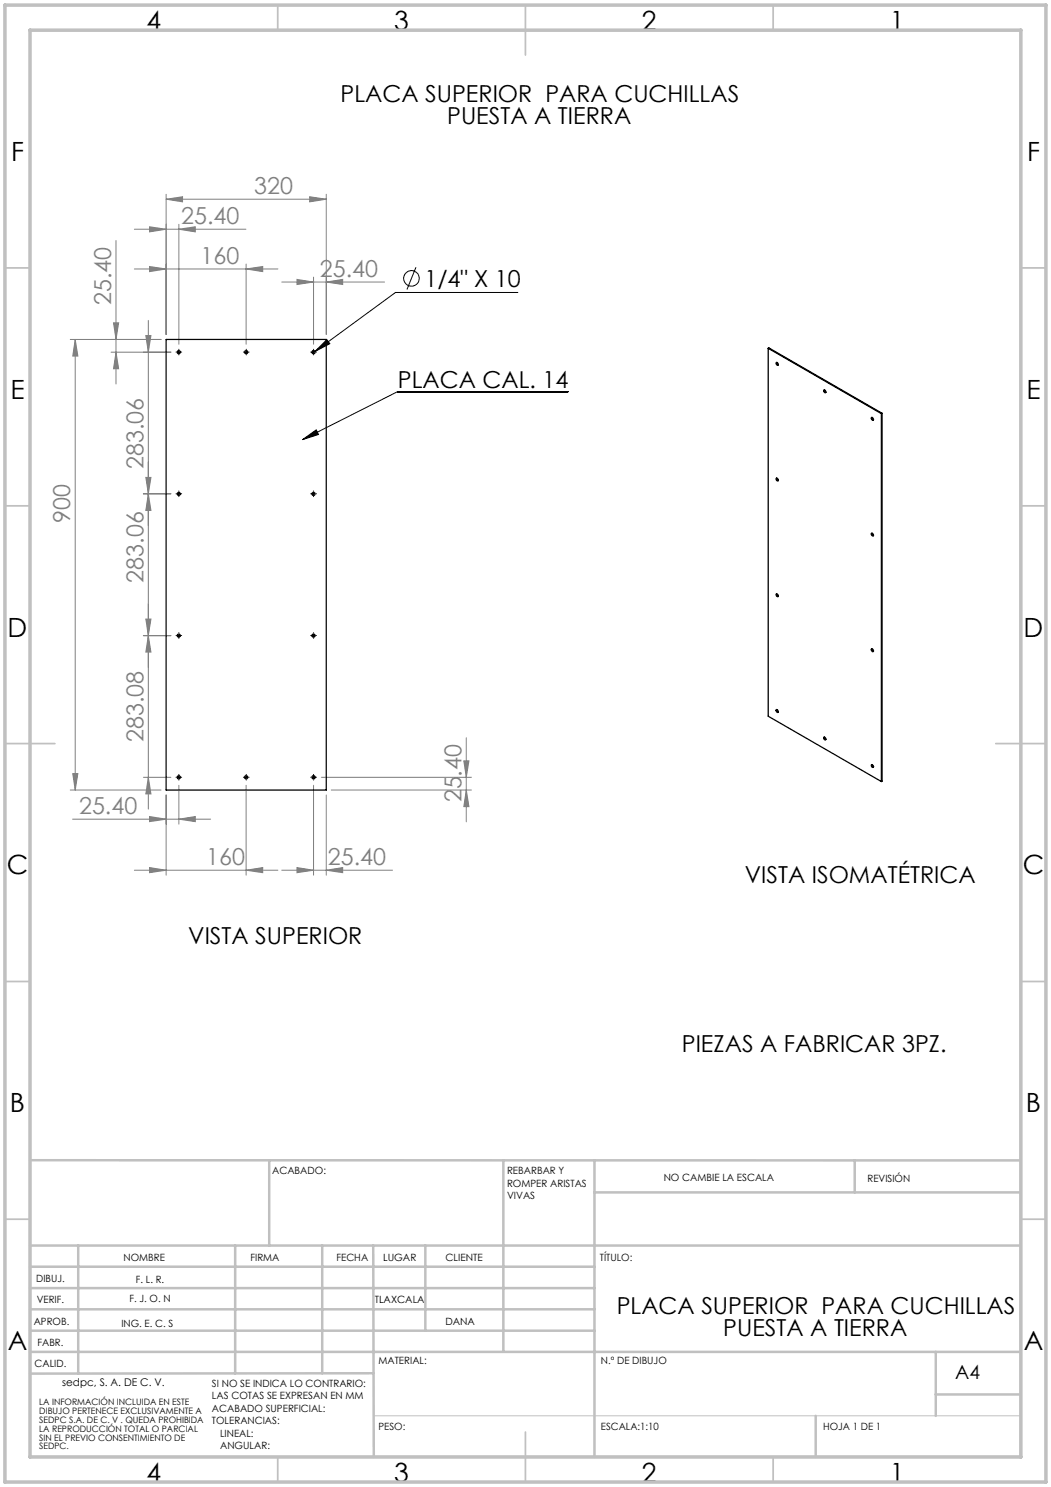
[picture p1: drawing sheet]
<svg xmlns="http://www.w3.org/2000/svg" width="210mm" height="297mm" viewBox="0 0 210 297" stroke-linecap="round" stroke-linejoin="round" font-family="sans-serif">
<g fill="none" stroke="#000" stroke-width=".2">
<path d="M83.1 53.4l-1.8 4.4M103.5 58.4h-24.5l-16.1 11.8M35.5 70.3h.5M35.7 70.1v.5M48.9 70.3h.5M49.2 70.1v.5M62.4 70.3h.5M62.7 70.1v.5M62.9 70.2l2.4-2.4 .6 .8zM113.5 78.2h-34.1l-18.9 9.6M35.5 98.6h.5M35.7 98.4v.5"/>
<path d="M60.5 87.8l2.7-1.9 .4 .9zM62.4 98.6h.5M62.7 98.4v.5M35.5 127h.5M35.7 126.7v.5M62.4 127h.5M62.7 126.7v.5M35.5 155.3h.5M35.7 155v.5M48.9 155.3h.5M49.2 155v.5M62.4 155.3h.5"/>
<path d="M62.7 155v.5"/>
<circle cx="82.2" cy="55.6" r="1.56"/>
</g>
<g fill="none" stroke="#808080" stroke-width=".2">
<path d="M33.2 39.8l3.3-.5v1zM33.2 38.8v28M33.2 39.8h32M61.9 39.3l3.3 .5-3.3 .5zM65.2 38.8v28M23.2 48v28.7M26.8 45.8h22.3M26.8 53.7h28.7M29.9 45.3l3.3 .5-3.3 .5zM29.9 53.2l3.3 .5-3.3 .6zM35.7 45.8l3.3-.5v1zM35.7 44.8v24"/>
<path d="M49.2 53.7l3.3-.5v1.1zM49.2 52.7v16.1M56.3 56.3h20.5M59.3 55.8l3.4 .5-3.4 .5zM62.7 55.3v13.5M65.2 56.3l3.3-.5v1zM14 67.8h18.2M15 67.8l.6 3.3h-1.1zM15 67.8v90M22.2 70.3h11.9M22.7 64.5h1l-.5 3.3zM23.2 70.3l.5 3.4h-1z"/>
<path d="M29.1 67h1.1l-.6 3.3zM29.6 64v97.6M28.6 98.6h5.5M29.1 95.4h1.1l-.6 3.2zM29.6 98.6l.6 3.3h-1.1zM28.6 127h5.5M29.1 123.6h1.1l-.6 3.4zM29.6 127l.6 3.2h-1.1zM14 157.8h18.2M14.5 154.5h1.1l-.6 3.3zM28.6 155.3h5.5M29.6 155.3l.6 3.3h-1.1z"/>
<path d="M33.2 158.8v16M35.7 156.8v7.8M49.2 156.8v18M62.7 156.8v18M64.2 155.3h30M65.2 158.8v16M66.2 157.8h28M92.7 152h1l-.5 3.3zM93.2 147.4v16.7M93.2 157.8l.5 3.3h-1zM14.5 163.6h27.6M26.8 173.8h28.7"/>
<path d="M29.9 163.1l3.3 .5-3.3 .5zM29.9 173.3l3.3 .5-3.3 .5zM35.7 163.6l3.3-.5v1zM49.2 173.8l3.3-.5v1zM56.3 173.8h22.1M59.3 173.3l3.4 .5-3.4 .5zM65.2 173.8l3.3-.5v1z"/>
</g>
<g fill="none" stroke="#000" stroke-width=".2" stroke-dasharray="15.2 1.3 1.3 1.3">
<path d="M35.2 70.3h.1M35.7 69.8h.1M35.7 70.8v.1M36.2 70.3h.1M48.7 70.3h-.1M49.2 69.8h.1M49.2 70.8v.1M49.7 70.3h.1M62.2 70.3h-.1M62.7 69.8h.1M62.7 70.8v.1M63.2 70.3h.1"/>
<path d="M35.2 98.6h.1M35.7 98.1h.1M35.7 99.1v.1M36.2 98.6h.1M62.2 98.6h-.1M62.7 98.1h.1M62.7 99.1v.1M63.2 98.6h.1M35.2 126.9h.1M35.7 126.4h.1M35.7 127.4v.1M36.2 126.9h.1"/>
<path d="M62.2 126.9h-.1M62.7 126.4h.1M62.7 127.4v.1M63.2 126.9h.1M35.2 155.2h.1M35.7 154.7h.1M35.7 155.7v.1M36.2 155.2h.1M48.7 155.2h-.1M49.2 154.7h.1M49.2 155.7v.1M49.7 155.2h.1"/>
<path d="M62.2 155.2h-.1M62.7 154.7h.1M62.7 155.7v.1M63.2 155.2h.1"/>
</g>
<path d="M74.6 282.8h129.4" fill="none" stroke="#c0c0c0" stroke-width=".2"/>
<g fill="none" stroke="#c0c0c0" stroke-width=".35">
<path d="M55.5 1v5M105 1v10M154.5 1v5M1 53.5h5M204 53.5h5M1 101h5M204 101h5M1 148.5h10M199 148.5h10M1 196h5M204 196h5M1 243.5h5"/>
<path d="M204 243.5h5M55.5 291v5M105 286v10M154.5 291v5"/>
</g>
<g fill="none" stroke="#c0c0c0" stroke-width=".5">
<path d="M6 231.7l198 .1M53.8 231.8v17M100.6 231.8v38.2M118.8 231.8v59.2M118.8 238.2h85.2M170.8 231.8v6.4M6 248.8h198M6 257.3h112.8M6 253h112.8M15.6 248.8v25.6M47 248.8v25.5M64.4 248.8v25.5"/>
<path d="M74.6 248.8l.1 42.2M85 248.8v17M6 265.8h112.8M6 261.5h112.8M6 270h198M74.6 274.3l-68.6 .1M187 270v12.8M187 278.5h17M163 282.8v8.2"/>
</g>
<path d="M1 1h208v295h-208zM6 6h198v285h-198z" fill="none" stroke="#c0c0c0" stroke-width=".7"/>
<path d="M62.9 70.2l2.4-2.4 .6 .8zM60.5 87.8l2.7-1.9 .4 .9z" fill="#000"/>
<g fill="#808080">
<path d="M61.9 39.3l3.3 .5-3.3 .5zM33.2 39.8l3.3-.5v1z"/>
<path d="M29.9 45.3l3.3 .5-3.3 .5zM35.7 45.8l3.3-.5v1zM29.9 53.2l3.3 .5-3.3 .6zM49.2 53.7l3.3-.5v1.1zM29.9 163.1l3.3 .5-3.3 .5zM35.7 163.6l3.3-.5v1zM29.9 173.3l3.3 .5-3.3 .5zM49.2 173.8l3.3-.5v1z"/>
<path d="M65.2 56.3l3.3-.5v1zM59.3 55.8l3.4 .5-3.4 .5zM65.2 173.8l3.3-.5v1zM59.3 173.3l3.4 .5-3.4 .5z"/>
<path d="M29.6 155.3l.6 3.3h-1.1zM29.1 123.6h1.1l-.6 3.4z"/>
<path d="M15 67.8l.6 3.3h-1.1zM14.5 154.5h1.1l-.6 3.3zM22.7 64.5h1l-.5 3.3zM23.2 70.3l.5 3.4h-1zM92.7 152h1l-.5 3.3zM93.2 157.8l.5 3.3h-1zM29.1 67h1.1l-.6 3.3zM29.6 98.6l.6 3.3h-1.1zM29.1 95.4h1.1l-.6 3.2zM29.6 127l.6 3.2h-1.1z"/>
</g>
<g fill="none" stroke="#000" stroke-width=".25">
<path d="M33.2 67.8h32v90h-32zM153.5 69.6v73.4l22.6 13.1M153.5 69.6l22.6 13M153.5 69.6l.1-.1 22.6 13M155.1 72.5a.28 .28 0 0 1 .4 .1 .28 .28 0 0 1-.2 .4l-.1-.2zM155.2 72.4l.1 .3 .2 .2M164.6 78a.28 .28 0 0 1 .3 .1 .28 .28 0 0 1 0 .4zM164.7 77.9v.3l.3 .2M155.1 95.6a.28 .28 0 0 1 .4 .1 .28 .28 0 0 1-.2 .4l-.1-.1zM155.2 95.5l.1 .4 .2 .1M174.1 83.4a.29 .29 0 0 1 .4 .2 .29 .29 0 0 1-.2 .3l-.2-.3zM174.2 83.4l.1 .2 .2 .3"/>
<path d="M176.1 82.6v73.5M176.2 82.5v73.5l-.1 .1M176.2 82.5l-.1 .1M155.2 118.6a.3 .3 0 0 1 .3 .2 .3 .3 0 0 1-.2 .4 .37 .37 0 0 1-.1-.6zM155.2 118.6l.1 .4 .2 .1M174.1 106.5a.31 .31 0 0 1 .4 .2 .31 .31 0 0 1-.2 .4l-.2-.2zM174.2 106.5l.3 .5M174.1 129.6a.28 .28 0 0 1 .4 .2 .28 .28 0 0 1-.2 .3zM174.2 129.6l.1 .3 .2 .2M155.1 141.7a.31 .31 0 0 1 .4 .2 .31 .31 0 0 1-.2 .4l-.2-.2zM155.2 141.7v.2l.3 .3M164.6 147.3a.28 .28 0 0 1 .3 .1 .28 .28 0 0 1 0 .4l-.2-.1z"/>
<path d="M164.7 147.2v.3l.3 .2M174.1 152.7h.1a.29 .29 0 0 1 .3 .2 .29 .29 0 0 1-.2 .4l-.2-.2zM174.2 152.7l.1 .3 .2 .2"/>
<circle cx="35.7" cy="70.3" r=".33"/>
<circle cx="49.2" cy="70.3" r=".32"/>
<circle cx="62.7" cy="70.3" r=".32"/>
<circle cx="35.7" cy="98.7" r=".32"/>
<circle cx="62.6" cy="98.7" r=".31"/>
<circle cx="35.7" cy="126.9" r=".32"/>
<circle cx="62.6" cy="126.9" r=".31"/>
<circle cx="35.7" cy="155.3" r=".32"/>
<circle cx="49.2" cy="155.3" r=".32"/>
<circle cx="62.6" cy="155.3" r=".33"/>
</g>
<g font-size="5.3">
<text x="29.3" y="5.9">4</text>
<text x="78.8" y="5.9">3</text>
<text x="128.3" y="5.9">2</text>
<text x="177.8" y="5.9">1</text>
<text x="2.2" y="32.2">F</text>
<text x="205.2" y="32.2">F</text>
<text x="2.1" y="79.7">E</text>
<text x="205.1" y="79.7">E</text>
<text x="1.5" y="127.2">D</text>
<text x="204.5" y="127.2">D</text>
<text x="1.3" y="174.7">C</text>
<text x="204.3" y="174.7">C</text>
<text x="2" y="222.2">B</text>
<text x="205" y="222.2">B</text>
<text x="1.5" y="269.7">A</text>
<text x="204.5" y="269.7">A</text>
<text x="29.3" y="295.9">4</text>
<text x="78.8" y="295.9">3</text>
<text x="128.3" y="295.9">2</text>
<text x="177.8" y="295.9">1</text>
</g>
<g font-size="4.7">
<text x="68.1" y="20.3">PLACA SUPERIOR PARA CUCHILLAS</text>
<text x="89.4" y="24.9">PUESTA A TIERRA</text>
<text x="84.8" y="57.4">1/4&quot; X 10</text>
<text x="79.5" y="77.5">PLACA CAL. 14</text>
<text x="148.8" y="176.5">VISTA ISOMATÉTRICA</text>
<text x="37.6" y="188.6">VISTA SUPERIOR</text>
<text x="136.2" y="210.1">PIEZAS A FABRICAR 3PZ.</text>
<text x="123.2" y="262.4">PLACA SUPERIOR PARA CUCHILLAS</text>
<text x="144.5" y="266.9">PUESTA A TIERRA</text>
</g>
<g font-size="4.7" fill="#808080">
<text x="50.8" y="38.8">320</text>
<text x="36.2" y="44.8">25.40</text>
<text x="40.1" y="52.7">160</text>
<text x="63.9" y="55.3">25.40</text>
<text x="22.2" y="61" transform="rotate(-90 22.2 61)">25.40</text>
<text x="28.7" y="93.7" transform="rotate(-90 28.7 93.7)">283.06</text>
<text x="14" y="104.5" transform="rotate(-90 14 104.5)">900</text>
<text x="28.7" y="116.4" transform="rotate(-90 28.7 116.4)">283.06</text>
<text x="28.7" y="148.3" transform="rotate(-90 28.7 148.3)">283.08</text>
<text x="92.2" y="160.3" transform="rotate(-90 92.2 160.3)">25.40</text>
<text x="15.8" y="162.6">25.40</text>
<text x="41.2" y="172.8">160</text>
<text x="65.5" y="172.8">25.40</text>
</g>
<text font-size="3.9" x="190.9" y="275.5">A4</text>
<text font-size="2.1" x="12.4" y="276.7">sedpc, S. A. DE C. V.</text>
<g font-size="2">
<text x="54.4" y="234.6">ACABADO:</text>
<text x="101.3" y="234.5">REBARBAR Y</text>
<text x="101.3" y="237">ROMPER ARISTAS</text>
<text x="101.3" y="239.5">VIVAS</text>
<text x="132.6" y="236">NO CAMBIE LA ESCALA</text>
<text x="173.3" y="236.2">REVISIÓN</text>
<text x="24.7" y="251.9">NOMBRE</text>
<text x="50" y="251.9">FIRMA</text>
<text x="67.2" y="251.9">FECHA</text>
<text x="76.5" y="251.9">LUGAR</text>
<text x="89" y="251.9">CLIENTE</text>
<text x="119.9" y="251.9">TÍTULO:</text>
<text x="7.2" y="256.1">DIBUJ.</text>
<text x="27.2" y="256.2">F. L. R.</text>
<text x="7.4" y="260.3">VERIF.</text>
<text x="25.9" y="260.1">F. J. O. N</text>
<text x="74.9" y="260.3">TLAXCALA</text>
<text x="6.7" y="264.5">APROB.</text>
<text x="7.5" y="268.8">FABR.</text>
<text x="24.3" y="265">ING. E. C. S</text>
<text x="89" y="264.6">DANA</text>
<text x="6.9" y="273">CALID.</text>
<text x="75.6" y="272.5">MATERIAL:</text>
<text x="120.1" y="272.5">N.º DE DIBUJO</text>
<text x="42.4" y="277">SI NO SE INDICA LO CONTRARIO:</text>
<text x="42.4" y="279.5">LAS COTAS SE EXPRESAN EN MM</text>
<text x="42.4" y="282">ACABADO SUPERFICIAL:</text>
<text x="42.4" y="284.5">TOLERANCIAS:</text>
<text x="44" y="287">LINEAL:</text>
<text x="75.6" y="285.5">PESO:</text>
<text x="120.1" y="285.6">ESCALA:1:10</text>
<text x="164.5" y="285.6">HOJA 1 DE 1</text>
<text x="44" y="289.5">ANGULAR:</text>
</g>
<g font-size="1.8">
<text x="7.9" y="280.7">LA INFORMACIÓN INCLUIDA EN ESTE</text>
<text x="7.9" y="282.5">DIBUJO PERTENECE EXCLUSIVAMENTE A</text>
<text x="7.9" y="284.2">SEDPC S.A. DE C. V . QUEDA PROHIBIDA</text>
<text x="7.9" y="286">LA REPRODUCCIÓN TOTAL O PARCIAL</text>
<text x="7.9" y="287.7">SIN EL PREVIO CONSENTIMIENTO DE</text>
<text x="7.9" y="289.5">SEDPC.</text>
</g>
</svg>
